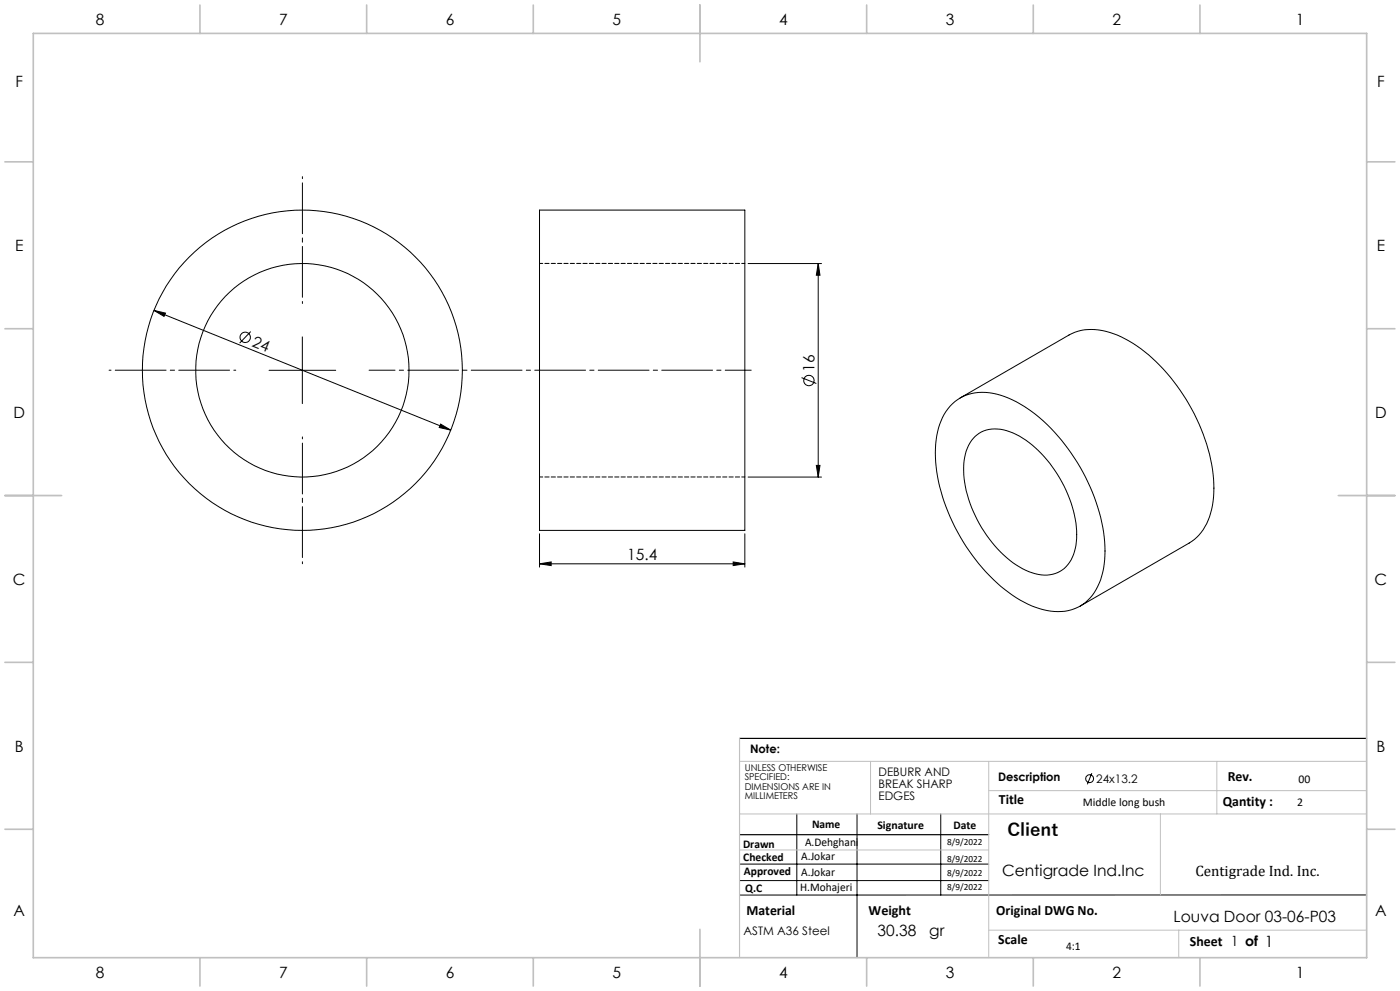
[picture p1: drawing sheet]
<svg xmlns="http://www.w3.org/2000/svg" width="420mm" height="297mm" viewBox="0 0 420 297" stroke-linecap="round" stroke-linejoin="round" font-family="sans-serif">
<g fill="none" stroke="#000" stroke-width=".3">
<path d="M161.9 63h61.5v96h-61.5zM224.4 79h22.1M245.5 79l.5 3.5h-1.1zM245.5 79v64M46.2 93l3.4 .8-.4 1zM46.2 93l89 35.9M75.2 99.4l-3.3 3.4M80.7 111h20M90.7 101v20M240.5 113.2l4.4 1.7M288 119.3l32.7-18.9a16.4 16.4 0 0 1 14.5 0 49.5 49.5 0 0 1 22.3 22.3 47.8 47.8 0 0 1 6.4 27.5 16.4 16.4 0 0 1-7.2 12.6l-32.6 18.8M132.2 127.1l3 1.8-3.4-.8z"/>
<path d="M244.9 139.5h1.1l-.5 3.5zM285.7 121a14.6 14.6 0 0 1 15.7-2.2 45 45 0 0 1 20.9 18.4 52.6 52.6 0 0 1 9.2 29.3 17.6 17.6 0 0 1-7.4 15.1 16.4 16.4 0 0 1-14.5 0 49.5 49.5 0 0 1-22.4-22.2 46.4 46.4 0 0 1-6.2-28.8 16.9 16.9 0 0 1 4.7-9.6zM292.6 130.8a10.2 10.2 0 0 1 11.3-1.1 35.2 35.2 0 0 1 17 19.7 25.4 25.4 0 0 1 1.2 16.8 9.1 9.1 0 0 1-12.5 5.5 30.5 30.5 0 0 1-15.1-13.6 31.6 31.6 0 0 1-5.1-21.1 11.2 11.2 0 0 1 3.2-6.2zM161.9 160v10M223.4 160v10M224.4 143h22.1M161.9 169l3.4-.6v1.1zM161.9 169h61.5M220 168.4l3.4 .6-3.4 .5zM327.6 231.7l-1.4 3.4M221.9 259h74.7M239 243.9v24.3"/>
<path d="M257.1 243.9v43.1M282.2 243.9v24.3M221.9 263.9h74.7M410 268.2h-188.1"/>
<circle cx="73.6" cy="101.1" r="1.55"/>
<circle cx="90.7" cy="111" r="32"/>
<circle cx="90.7" cy="111" r="48"/>
<circle cx="242.7" cy="114" r="1.55"/>
<circle cx="326.9" cy="233.4" r="1.18"/>
</g>
<path d="M90.7 90.9v-38M70.7 110.9h-38M90.7 130.9v38" fill="none" stroke="#000" stroke-width=".3" stroke-dasharray="15.2 1.3 1.3 1.3" stroke-dashoffset="-1.9"/>
<path d="M110.7 110.9h114.7" fill="none" stroke="#000" stroke-width=".3" stroke-dasharray="15.2 1.3 1.3 1.3" stroke-dashoffset="7.5"/>
<path d="M221.9 221.3h188.1M221.9 250.2h74.7" fill="none" stroke="#000" stroke-width=".35"/>
<path d="M221.9 228.2h188.1M261.2 228.2v15.7M296.6 228.2v58.8M296.6 237h113.4M365.1 228.2v15.7M221.9 243.9h188.1M221.9 254.7h74.7M348.1 243.9v24.3M296.6 278.8h113.4M353.6 278.8v8.2" fill="none" stroke="#c0c0c0" stroke-width=".3"/>
<path d="M221.9 221.3v65.7" fill="none" stroke="#c0c0c0" stroke-width=".35"/>
<g fill="none" stroke="#c0c0c0" stroke-width=".5">
<path d="M10 10h400v277h-400zM60 1.5v8.5M110 1.5v8.5M160 1.5v8.5M210 1.5v17M260 1.5v8.5M310 1.5v8.5M360 1.5v8.5M1.5 48.5h8.5M410 48.5h8.5M1.5 98.5h8.5M410 98.5h8.5"/>
<path d="M1.5 148.5h17M401.5 148.5h17M1.5 198.5h8.5M410 198.5h8.5M1.5 248.5h8.5M410 248.5h8.5M210 278.5v17M60 287v8.5M110 287v8.5M160 287v8.5M260 287v8.5M310 287v8.5"/>
<path d="M360 287v8.5"/>
</g>
<g fill="#000">
<path d="M132.2 127.1l-.4 1 3.4 .8zM46.2 93l3 1.8 .4-1z"/>
<path d="M244.9 139.5h1.1l-.5 3.5zM245.5 79l.5 3.5h-1.1z"/>
<path d="M161.9 169l3.4-.6v1.1zM220 168.4l3.4 .6-3.4 .5z"/>
</g>
<path d="M223.5 78.9h-61.6M161.9 142.9h61.6" fill="none" stroke="#000" stroke-width=".3" stroke-dasharray="1.3 .6" stroke-dashoffset=".3"/>
<text font-size="5.3" x="302.2" y="250.7">Client</text>
<g font-size="4.7">
<text x="28.7" y="7.6">8</text>
<text x="83.7" y="7.6">7</text>
<text x="133.7" y="7.6">6</text>
<text x="183.7" y="7.6">5</text>
<text x="233.7" y="7.6">4</text>
<text x="283.7" y="7.6">3</text>
<text x="333.7" y="7.6">2</text>
<text x="388.7" y="7.6">1</text>
<text x="4.6" y="26.1">F</text>
<text x="413.1" y="26.1">F</text>
<text x="4.5" y="75.3">E</text>
<text x="413" y="75.3">E</text>
<text x="75.3" y="103.6" transform="rotate(22 75.3 103.6)">24</text>
<text x="244.4" y="111.5" transform="rotate(-90 244.4 111.5)">16</text>
<text x="4" y="125.3">D</text>
<text x="412.5" y="125.3">D</text>
<text x="188.1" y="167.9">15.4</text>
<text x="3.9" y="175.3">C</text>
<text x="412.4" y="175.3">C</text>
<text x="4.4" y="225.3">B</text>
<text x="412.9" y="225.3">B</text>
<text x="300.6" y="262.6">Centigrade Ind.Inc</text>
<text x="4" y="274.6">A</text>
<text x="412.5" y="274.6">A</text>
<text x="263.3" y="280.5">30.38</text>
<text x="278.8" y="280.5">gr</text>
<text x="352.1" y="276.4">Louva Door 03-06-P03</text>
<text x="28.7" y="293.1">8</text>
<text x="83.7" y="293.1">7</text>
<text x="133.7" y="293.1">6</text>
<text x="183.7" y="293.1">5</text>
<text x="233.7" y="293.1">4</text>
<text x="283.7" y="293.1">3</text>
<text x="333.7" y="293.1">2</text>
<text x="388.7" y="293.1">1</text>
</g>
<text font-size="4.5" x="358.6" y="262.6">Centigrade Ind. Inc.</text>
<g font-size="4.2">
<text x="368.3" y="234.1">Rev.</text>
<text x="299.7" y="240.9">Title</text>
<text x="366.8" y="241.6">Qantity :</text>
<text x="223.9" y="274.2">Material</text>
<text x="260.6" y="274.2">Weight</text>
<text x="298.9" y="274.2">Original DWG No.</text>
<text x="299.5" y="282.8">Scale</text>
<text x="357" y="283.6">Sheet 1 of 1</text>
</g>
<g font-size="3.5">
<text x="225" y="225.7">Note:</text>
<text x="263.6" y="232.6">DEBURR AND</text>
<text x="263.6" y="236.1">BREAK SHARP</text>
<text x="263.6" y="239.7">EDGES</text>
<text x="299.4" y="234.1">Description</text>
<text x="328.9" y="234.7">24x13.2</text>
<text x="389.6" y="234.7">00</text>
<text x="324.8" y="241.6">Middle long bush</text>
<text x="389.2" y="241.6">2</text>
<text x="243.6" y="248.1">Name</text>
<text x="263.2" y="248.5">Signature</text>
<text x="286" y="248.5">Date</text>
<text x="222.9" y="254">Drawn</text>
<text x="240.4" y="257.8">A.Jokar</text>
<text x="241.5" y="253.6">A.Dehghani</text>
<text x="223" y="258.1">Checked</text>
<text x="223.2" y="262.1">Approved</text>
<text x="240.4" y="262.4">A.Jokar</text>
<text x="223.6" y="267.4">Q.C</text>
<text x="240.1" y="267.1">H.Mohajeri</text>
<text x="223.1" y="280.2">ASTM A36 Steel</text>
<text x="319.8" y="284.6">4:1</text>
</g>
<g font-size="2.8">
<text x="223.4" y="231">UNLESS OTHERWISE</text>
<text x="223.4" y="233.8">SPECIFIED:</text>
<text x="223.4" y="236.7">DIMENSIONS ARE IN</text>
<text x="223.4" y="239.5">MILLIMETERS</text>
<text x="284.2" y="253.2">8/9/2022</text>
<text x="284.2" y="258.4">8/9/2022</text>
<text x="284.2" y="262.7">8/9/2022</text>
<text x="284.2" y="266.6">8/9/2022</text>
</g>
</svg>
